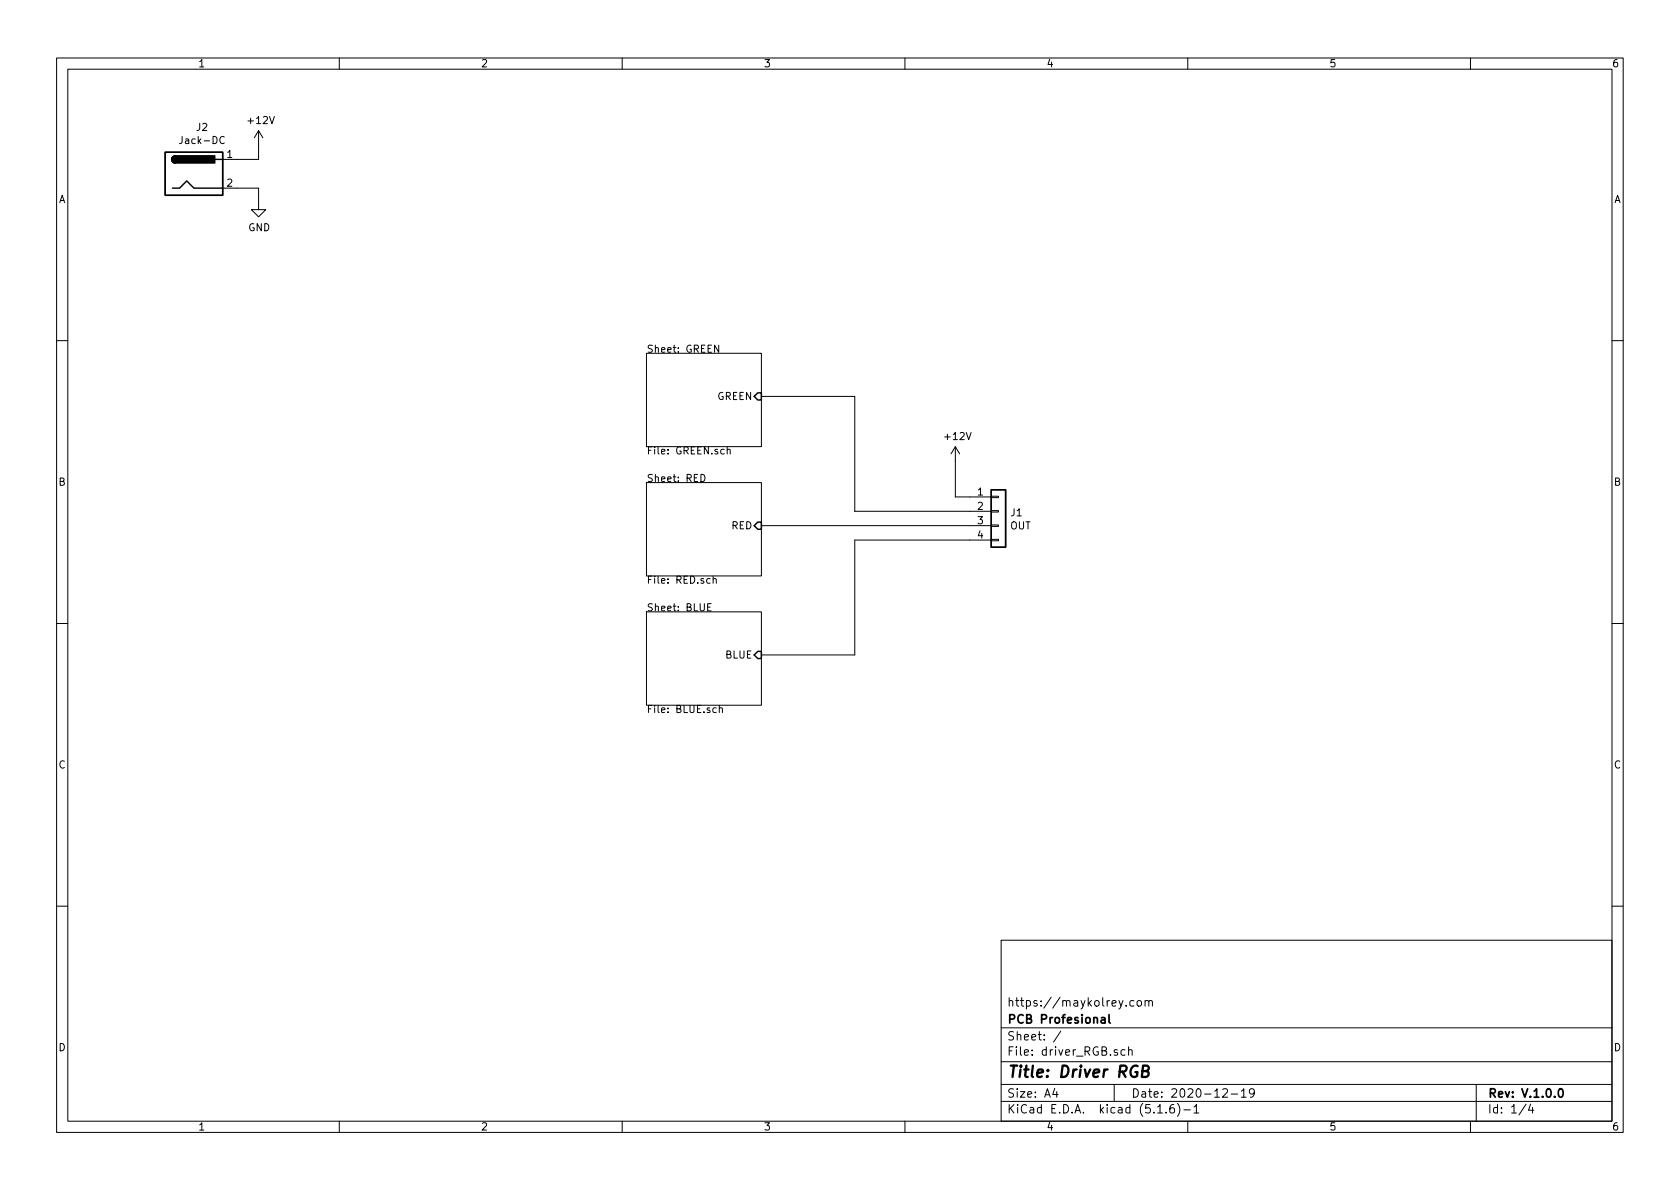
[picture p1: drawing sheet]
EESchema Schematic File Version 4
EELAYER 30 0
EELAYER END
$Descr A4 11693 8268
encoding utf-8
Sheet 1 4
Title "Driver RGB"
Date "2020-12-19"
Rev "V.1.0.0"
Comp "PCB Profesional"
Comment1 "https://maykolrey.com"
Comment2 ""
Comment3 ""
Comment4 ""
$EndDescr
$Sheet
S 4500 3350 800  650 
U 5F7D0198
F0 "RED" 50
F1 "RED.sch" 50
F2 "RED" I R 5300 3650 50 
$EndSheet
$Sheet
S 4500 2450 800  650 
U 5F7D4541
F0 "GREEN" 50
F1 "GREEN.sch" 50
F2 "GREEN" I R 5300 2750 50 
$EndSheet
$Sheet
S 4500 4250 800  650 
U 5F7D85DB
F0 "BLUE" 50
F1 "BLUE.sch" 50
F2 "BLUE" I R 5300 4550 50 
$EndSheet
$Comp
L Connector_Generic:Conn_01x04 J1
U 1 1
P 6950 3550
F 0 "J1" H 7030 3542 50  0000 L CNN
F 1 "OUT" H 7030 3451 50  0000 L CNN
F 2 "Connector_PinHeader_2.54mm:PinHeader_1x04_P2.54mm_Horizontal" H 6950 3550 50  0001 C CNN
F 3 "~" H 6950 3550 50  0001 C CNN
	1    6950 3550
	1    0    0    -1  
$EndComp
$Comp
L power:+12V #PWR01
U 1 1
P 6650 3200
F 0 "#PWR01" H 6650 3050 50  0001 C CNN
F 1 "+12V" H 6665 3373 50  0000 C CNN
F 2 "" H 6650 3200 50  0001 C CNN
F 3 "" H 6650 3200 50  0001 C CNN
	1    6650 3200
	1    0    0    -1  
$EndComp
Wire Wire Line
	6650 3200 6650 3450
Wire Wire Line
	6650 3450 6750 3450
Wire Wire Line
	6750 3550 5950 3550
Wire Wire Line
	5950 3550 5950 2750
Wire Wire Line
	5950 2750 5300 2750
Wire Wire Line
	5300 3650 6750 3650
Wire Wire Line
	6750 3750 5950 3750
Wire Wire Line
	5950 3750 5950 4550
Wire Wire Line
	5950 4550 5300 4550
$Comp
L Connector:Jack-DC J2
U 1 1
P 1350 1200
F 0 "J2" H 1407 1525 50  0000 C CNN
F 1 "Jack-DC" H 1407 1434 50  0000 C CNN
F 2 "Connector_BarrelJack:BarrelJack_Wuerth_6941xx301002" H 1400 1160 50  0001 C CNN
F 3 "~" H 1400 1160 50  0001 C CNN
	1    1350 1200
	1    0    0    -1  
$EndComp
$Comp
L power:+12V #PWR014
U 1 1
P 1800 1000
F 0 "#PWR014" H 1800 850 50  0001 C CNN
F 1 "+12V" H 1815 1173 50  0000 C CNN
F 2 "" H 1800 1000 50  0001 C CNN
F 3 "" H 1800 1000 50  0001 C CNN
	1    1800 1000
	1    0    0    -1  
$EndComp
Wire Wire Line
	1800 1000 1800 1100
Wire Wire Line
	1800 1100 1650 1100
$Comp
L power:GND #PWR015
U 1 1
P 1800 1400
F 0 "#PWR015" H 1800 1150 50  0001 C CNN
F 1 "GND" H 1805 1227 50  0000 C CNN
F 2 "" H 1800 1400 50  0001 C CNN
F 3 "" H 1800 1400 50  0001 C CNN
	1    1800 1400
	1    0    0    -1  
$EndComp
Wire Wire Line
	1800 1400 1800 1300
Wire Wire Line
	1800 1300 1650 1300
$EndSCHEMATC
